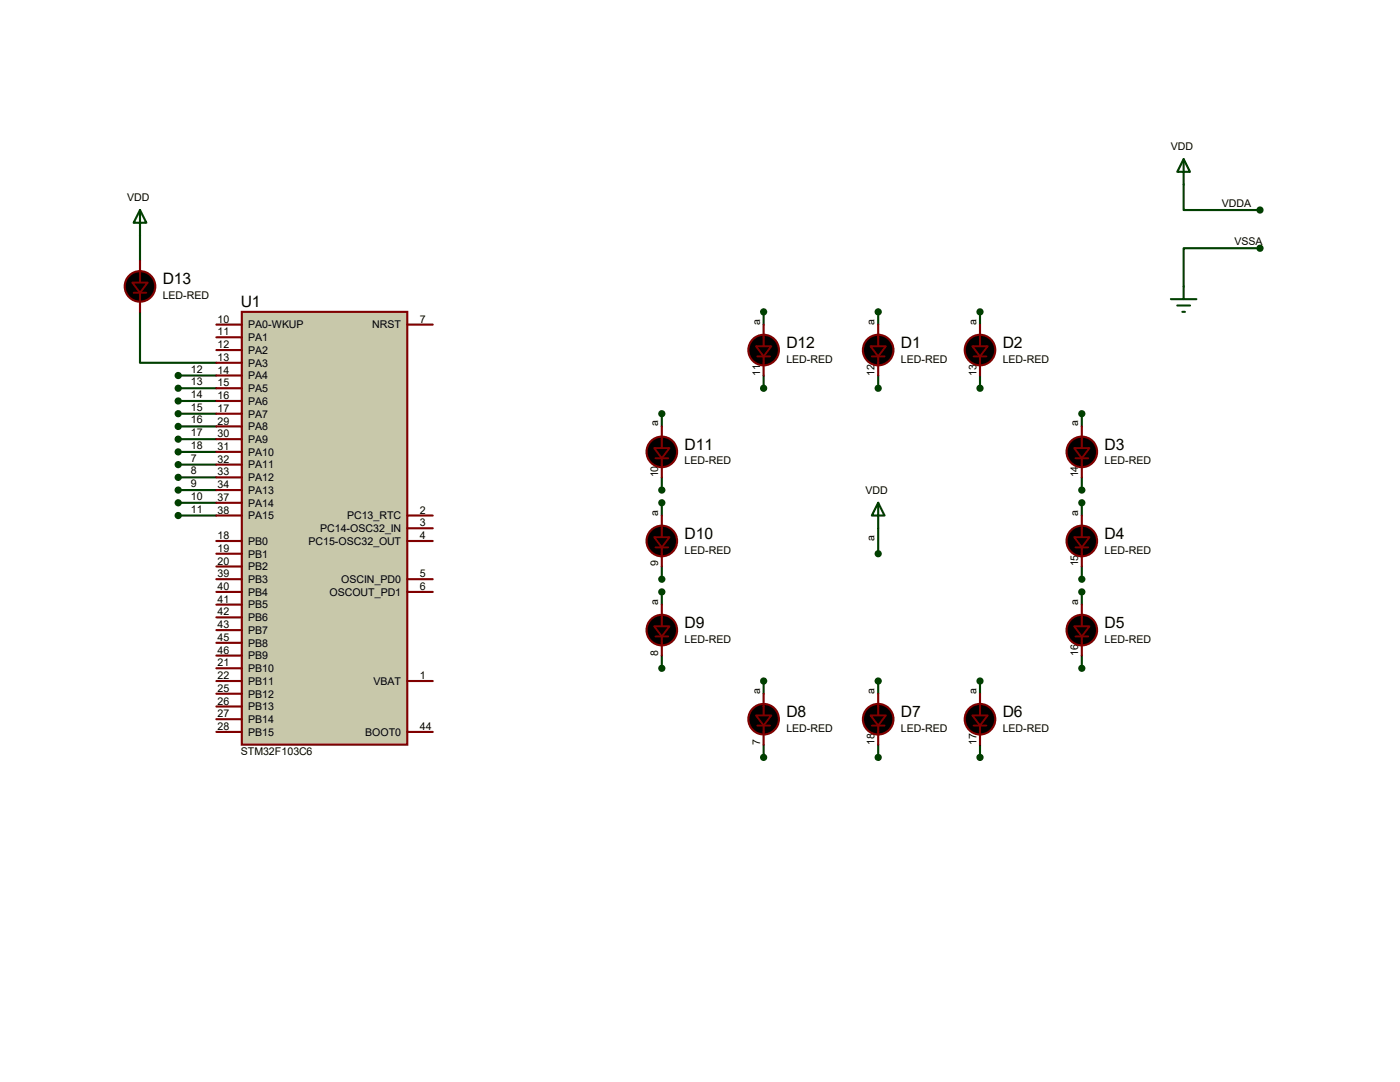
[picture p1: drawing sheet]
<svg xmlns="http://www.w3.org/2000/svg" width="279mm" height="216mm" viewBox="0 0 279 216" stroke-linecap="round" stroke-linejoin="round" font-family="sans-serif">
<g fill="none" stroke="#004000" stroke-width=".42">
<path d="M236.2 36.8v5.1h15.3M27.9 47v5.1M251.5 49.5h-15.3v7.6M27.9 62.2v10.2h15.3M35.6 74.9h7.6M35.6 77.5h7.6M152.4 62.2v2.6M152.4 74.9v2.6M175.3 62.2v2.6M175.3 74.9v2.6M195.6 62.2v2.6M195.6 74.9v2.6"/>
<path d="M35.6 80h7.6M35.6 82.5h7.6M35.6 85.1h7.6M35.6 87.6h7.6M35.6 90.2h7.6M35.6 92.7h7.6M35.6 95.2h7.6M35.6 97.8h7.6M132.1 82.5v2.6M132.1 95.2v2.6M215.9 82.5v2.6M215.9 95.2v2.6"/>
<path d="M35.6 100.3h7.6M35.6 102.9h7.6M132.1 100.3v2.6M132.1 113v2.6M132.1 118.1v2.5M175.3 105.4v5.1M215.9 100.3v2.6M215.9 113v2.6M215.9 118.1v2.5M132.1 130.8v2.5M152.4 135.9v2.5M175.3 135.9v2.5"/>
<path d="M195.6 135.9v2.5M215.9 130.8v2.5M152.4 148.6v2.5M175.3 148.6v2.5M195.6 148.6v2.5"/>
</g>
<path d="M48.3 62.2h33v86.4h-33z" fill="#c8c8aa" stroke="#800000" stroke-width=".42"/>
<g fill="none" stroke="#800000" stroke-width=".42">
<path d="M27.9 52.1v4.3M27.9 58.4v3.8M43.2 64.8h5.1M43.2 69.8h5.1M43.2 67.3h5.1M43.2 72.4h5.1M43.2 74.9h5.1M43.2 77.5h5.1M81.3 64.8h5.1M152.4 64.8v4.3M152.4 71.1v3.8M175.3 64.8v4.3"/>
<path d="M175.3 71.1v3.8M195.6 64.8v4.3M195.6 71.1v3.8M43.2 80h5.1M43.2 82.5h5.1M43.2 85.1h5.1M43.2 87.6h5.1M43.2 90.2h5.1M43.2 92.7h5.1M43.2 95.2h5.1M43.2 97.8h5.1M132.1 85.1v4.3"/>
<path d="M132.1 91.4v3.8M215.9 85.1v4.3M215.9 91.4v3.8M43.2 115.6h5.1M43.2 118.1h5.1M43.2 107.9h5.1M43.2 110.5h5.1M43.2 113h5.1M43.2 100.3h5.1M43.2 102.9h5.1M81.3 115.6h5.1M81.3 118.1h5.1"/>
<path d="M81.3 107.9h5.1M81.3 102.9h5.1M81.3 105.4h5.1M132.1 102.9v4.3M132.1 109.2v3.8M215.9 102.9v4.3M215.9 109.2v3.8M43.2 128.3h5.1M43.2 130.8h5.1M43.2 133.3h5.1M43.2 135.9h5.1M43.2 120.6h5.1"/>
<path d="M43.2 123.2h5.1M43.2 125.7h5.1M43.2 138.4h5.1M81.3 135.9h5.1M132.1 120.6v4.4M132.1 127v3.8M152.4 138.4v4.3M175.3 138.4v4.3M195.6 138.4v4.3M215.9 120.6v4.4M215.9 127v3.8M43.2 146h5.1"/>
<path d="M43.2 141h5.1M43.2 143.5h5.1M81.3 146h5.1M152.4 144.8v3.8M175.3 144.8v3.8M195.6 144.8v3.8"/>
</g>
<g fill="#000" stroke="#800000" stroke-width=".42">
<circle cx="27.9" cy="57.1" r="3"/>
<circle cx="152.4" cy="69.8" r="3"/>
<circle cx="175.3" cy="69.8" r="3"/>
<circle cx="195.6" cy="69.8" r="3"/>
<circle cx="132.1" cy="90.2" r="3"/>
<circle cx="215.9" cy="90.2" r="3"/>
<circle cx="132.1" cy="107.9" r="3"/>
<circle cx="215.9" cy="107.9" r="3"/>
<circle cx="132.1" cy="125.7" r="3"/>
<circle cx="215.9" cy="125.7" r="3"/>
<circle cx="152.4" cy="143.5" r="3"/>
<circle cx="175.3" cy="143.5" r="3"/>
<circle cx="195.6" cy="143.5" r="3"/>
</g>
<g fill="none" stroke="#800000" stroke-width=".38">
<path d="M26.7 58.4h2.5M151.1 71.1h2.6M174 71.1h2.5M194.3 71.1h2.5M130.8 91.4h2.5M214.6 91.4h2.6M130.8 109.2h2.5M214.6 109.2h2.6M130.8 127h2.5M214.6 127h2.6M151.1 144.8h2.6M174 144.8h2.5"/>
<path d="M194.3 144.8h2.5"/>
</g>
<g fill="#000" stroke="#800000" stroke-width=".38">
<path d="M26.4 56.4h3.1l-1.6 2zM150.9 69.1h3l-1.5 2zM173.7 69.1h3.1l-1.5 2zM194.1 69.1h3l-1.5 2zM130.6 89.4h3l-1.5 2zM214.4 89.4h3l-1.5 2zM130.6 107.2h3l-1.5 2zM214.4 107.2h3l-1.5 2zM130.6 125h3l-1.5 2zM214.4 125h3l-1.5 2zM150.9 142.7h3l-1.5 2.1zM173.7 142.7h3.1l-1.5 2.1z"/>
<path d="M194.1 142.7h3l-1.5 2.1z"/>
</g>
<g fill="#004000" stroke="#004000" stroke-width=".42">
<circle cx="152.4" cy="77.5" r=".51"/>
<circle cx="175.3" cy="77.5" r=".51"/>
<circle cx="195.6" cy="77.5" r=".51"/>
<circle cx="132.1" cy="97.8" r=".51"/>
<circle cx="132.1" cy="115.6" r=".51"/>
<circle cx="132.1" cy="100.3" r=".51"/>
<circle cx="132.1" cy="133.4" r=".51"/>
<circle cx="152.4" cy="151.1" r=".51"/>
<circle cx="175.3" cy="151.1" r=".51"/>
<circle cx="195.6" cy="151.1" r=".51"/>
<circle cx="215.9" cy="97.8" r=".51"/>
<circle cx="215.9" cy="115.6" r=".51"/>
<circle cx="215.9" cy="133.3" r=".51"/>
<circle cx="35.6" cy="74.9" r=".51"/>
<circle cx="35.6" cy="77.5" r=".51"/>
<circle cx="35.6" cy="80" r=".51"/>
<circle cx="35.6" cy="82.5" r=".51"/>
<circle cx="35.6" cy="85.1" r=".51"/>
<circle cx="35.6" cy="87.6" r=".51"/>
<circle cx="35.6" cy="90.2" r=".51"/>
<circle cx="35.6" cy="92.7" r=".51"/>
<circle cx="35.6" cy="95.2" r=".51"/>
<circle cx="35.6" cy="97.8" r=".51"/>
<circle cx="35.6" cy="100.3" r=".51"/>
<circle cx="35.6" cy="102.9" r=".51"/>
<circle cx="132.1" cy="82.5" r=".51"/>
<circle cx="152.4" cy="62.2" r=".51"/>
<circle cx="195.6" cy="62.2" r=".51"/>
<circle cx="215.9" cy="82.5" r=".51"/>
<circle cx="215.9" cy="100.3" r=".51"/>
<circle cx="215.9" cy="118.1" r=".51"/>
<circle cx="195.6" cy="135.9" r=".51"/>
<circle cx="175.3" cy="135.9" r=".51"/>
<circle cx="152.4" cy="135.9" r=".51"/>
<circle cx="132.1" cy="118.1" r=".51"/>
<circle cx="251.5" cy="41.9" r=".51"/>
<circle cx="251.5" cy="49.5" r=".51"/>
<circle cx="175.3" cy="110.5" r=".51"/>
<circle cx="175.3" cy="62.2" r=".51"/>
</g>
<path d="M236.2 31.7l1.3 2.6h-2.6zM236.2 31.7v5.1M27.9 41.9l1.3 2.5h-2.5zM27.9 41.9v5.1M233.7 59.7h5.1M236.2 57.1v2.6M234.9 61h2.6M236 62.2h.5M175.3 100.3l1.2 2.6h-2.5zM175.3 100.3v5.1" fill="none" stroke="#004000" stroke-width=".42"/>
<g font-size="3.1">
<text x="32.5" y="56.7">D13</text>
<text x="48" y="61.3">U1</text>
<text x="156.9" y="69.4">D12</text>
<text x="179.8" y="69.4">D1</text>
<text x="200.1" y="69.4">D2</text>
<text x="136.6" y="89.7">D11</text>
<text x="220.4" y="89.7">D3</text>
<text x="136.6" y="107.5">D10</text>
<text x="220.4" y="107.5">D4</text>
<text x="136.6" y="125.3">D9</text>
<text x="220.4" y="125.3">D5</text>
<text x="156.9" y="143.1">D8</text>
<text x="179.8" y="143.1">D7</text>
<text x="200.1" y="143.1">D6</text>
</g>
<g font-size="2.1">
<text x="233.7" y="30">VDD</text>
<text x="25.4" y="40.1">VDD</text>
<text x="243.8" y="41.3">VDDA</text>
<text x="246.4" y="48.9">VSSA</text>
<text x="32.5" y="59.6">LED-RED</text>
<text x="43.4" y="64.4">10</text>
<text x="49.5" y="65.5">PA0-WKUP</text>
<text x="74.3" y="65.5">NRST</text>
<text x="83.8" y="64.4">7</text>
<text x="151.7" y="64.8" transform="rotate(-90 151.7 64.8)">a</text>
<text x="174.5" y="64.8" transform="rotate(-90 174.5 64.8)">a</text>
<text x="194.9" y="64.8" transform="rotate(-90 194.9 64.8)">a</text>
<text x="43.4" y="69.5">12</text>
<text x="43.4" y="66.9">11</text>
<text x="49.5" y="70.6">PA2</text>
<text x="49.5" y="68.1">PA1</text>
<text x="38.1" y="74.3">12</text>
<text x="38.1" y="76.9">13</text>
<text x="43.4" y="72">13</text>
<text x="43.4" y="74.5">14</text>
<text x="43.4" y="77.1">15</text>
<text x="49.5" y="73.2">PA3</text>
<text x="49.5" y="75.7">PA4</text>
<text x="151.7" y="74.9" transform="rotate(-90 151.7 74.9)">11</text>
<text x="156.9" y="72.3">LED-RED</text>
<text x="174.5" y="74.9" transform="rotate(-90 174.5 74.9)">12</text>
<text x="179.8" y="72.3">LED-RED</text>
<text x="194.9" y="74.9" transform="rotate(-90 194.9 74.9)">13</text>
<text x="200.1" y="72.3">LED-RED</text>
<text x="38.1" y="79.4">14</text>
<text x="38.1" y="82">15</text>
<text x="43.4" y="79.6">16</text>
<text x="43.4" y="82.2">17</text>
<text x="49.5" y="78.2">PA5</text>
<text x="49.5" y="80.8">PA6</text>
<text x="49.5" y="83.3">PA7</text>
<text x="38.1" y="84.5">16</text>
<text x="38.1" y="87">17</text>
<text x="38.1" y="89.6">18</text>
<text x="43.4" y="84.7">29</text>
<text x="43.4" y="87.2">30</text>
<text x="43.4" y="89.8">31</text>
<text x="49.5" y="85.9">PA8</text>
<text x="49.5" y="88.4">PA9</text>
<text x="131.4" y="85.1" transform="rotate(-90 131.4 85.1)">a</text>
<text x="215.2" y="85.1" transform="rotate(-90 215.2 85.1)">a</text>
<text x="38.1" y="92.1">7</text>
<text x="38.1" y="94.7">8</text>
<text x="43.4" y="92.3">32</text>
<text x="43.4" y="94.9">33</text>
<text x="49.5" y="90.9">PA10</text>
<text x="49.5" y="93.5">PA11</text>
<text x="131.4" y="95.2" transform="rotate(-90 131.4 95.2)">10</text>
<text x="136.6" y="92.7">LED-RED</text>
<text x="215.2" y="95.2" transform="rotate(-90 215.2 95.2)">14</text>
<text x="220.4" y="92.7">LED-RED</text>
<text x="38.1" y="97.2">9</text>
<text x="38.1" y="99.7">10</text>
<text x="43.4" y="97.4">34</text>
<text x="43.4" y="99.9">37</text>
<text x="49.5" y="96">PA12</text>
<text x="49.5" y="98.6">PA13</text>
<text x="49.5" y="101.1">PA14</text>
<text x="172.7" y="98.6">VDD</text>
<text x="38.1" y="102.3">11</text>
<text x="43.4" y="107.6">18</text>
<text x="43.4" y="102.5">38</text>
<text x="49.5" y="103.6">PA15</text>
<text x="63.9" y="106.2">PC14-OSC32_IN</text>
<text x="69.3" y="103.6">PC13_RTC</text>
<text x="83.8" y="102.5">2</text>
<text x="83.8" y="105">3</text>
<text x="83.8" y="107.6">4</text>
<text x="131.4" y="102.9" transform="rotate(-90 131.4 102.9)">a</text>
<text x="174.5" y="107.9" transform="rotate(-90 174.5 107.9)">a</text>
<text x="215.2" y="102.9" transform="rotate(-90 215.2 102.9)">a</text>
<text x="43.4" y="110.1">19</text>
<text x="43.4" y="112.6">20</text>
<text x="49.5" y="108.7">PB0</text>
<text x="49.5" y="111.3">PB1</text>
<text x="49.5" y="113.8">PB2</text>
<text x="61.6" y="108.7">PC15-OSC32_OUT</text>
<text x="131.4" y="113" transform="rotate(-90 131.4 113)">9</text>
<text x="136.6" y="110.4">LED-RED</text>
<text x="215.2" y="113" transform="rotate(-90 215.2 113)">15</text>
<text x="220.4" y="110.4">LED-RED</text>
<text x="43.4" y="115.2">39</text>
<text x="43.4" y="117.7">40</text>
<text x="49.5" y="116.3">PB3</text>
<text x="49.5" y="118.9">PB4</text>
<text x="65.7" y="118.9">OSCOUT_PD1</text>
<text x="68.1" y="116.3">OSCIN_PD0</text>
<text x="83.8" y="115.2">5</text>
<text x="83.8" y="117.7">6</text>
<text x="43.4" y="120.3">41</text>
<text x="43.4" y="122.8">42</text>
<text x="43.4" y="125.3">43</text>
<text x="49.5" y="121.4">PB5</text>
<text x="49.5" y="124">PB6</text>
<text x="131.4" y="120.6" transform="rotate(-90 131.4 120.6)">a</text>
<text x="215.2" y="120.6" transform="rotate(-90 215.2 120.6)">a</text>
<text x="43.4" y="127.9">45</text>
<text x="43.4" y="130.4">46</text>
<text x="49.5" y="129">PB8</text>
<text x="49.5" y="131.6">PB9</text>
<text x="49.5" y="126.5">PB7</text>
<text x="131.4" y="130.8" transform="rotate(-90 131.4 130.8)">8</text>
<text x="136.6" y="128.2">LED-RED</text>
<text x="215.2" y="130.8" transform="rotate(-90 215.2 130.8)">16</text>
<text x="220.4" y="128.2">LED-RED</text>
<text x="43.4" y="133">21</text>
<text x="43.4" y="135.5">22</text>
<text x="49.5" y="134.1">PB10</text>
<text x="49.5" y="136.7">PB11</text>
<text x="74.5" y="136.7">VBAT</text>
<text x="83.8" y="135.5">1</text>
<text x="43.4" y="138">25</text>
<text x="43.4" y="140.6">26</text>
<text x="43.4" y="143.1">27</text>
<text x="49.5" y="139.2">PB12</text>
<text x="49.5" y="141.7">PB13</text>
<text x="151.7" y="138.4" transform="rotate(-90 151.7 138.4)">a</text>
<text x="174.5" y="138.4" transform="rotate(-90 174.5 138.4)">a</text>
<text x="194.9" y="138.4" transform="rotate(-90 194.9 138.4)">a</text>
<text x="43.4" y="145.7">28</text>
<text x="49.5" y="144.3">PB14</text>
<text x="49.5" y="146.8">PB15</text>
<text x="72.9" y="146.8">BOOT0</text>
<text x="83.8" y="145.7">44</text>
<text x="151.7" y="148.6" transform="rotate(-90 151.7 148.6)">7</text>
<text x="156.9" y="146">LED-RED</text>
<text x="174.5" y="148.6" transform="rotate(-90 174.5 148.6)">18</text>
<text x="179.8" y="146">LED-RED</text>
<text x="194.9" y="148.6" transform="rotate(-90 194.9 148.6)">17</text>
<text x="200.1" y="146">LED-RED</text>
<text x="48" y="150.7">STM32F103C6</text>
</g>
</svg>
